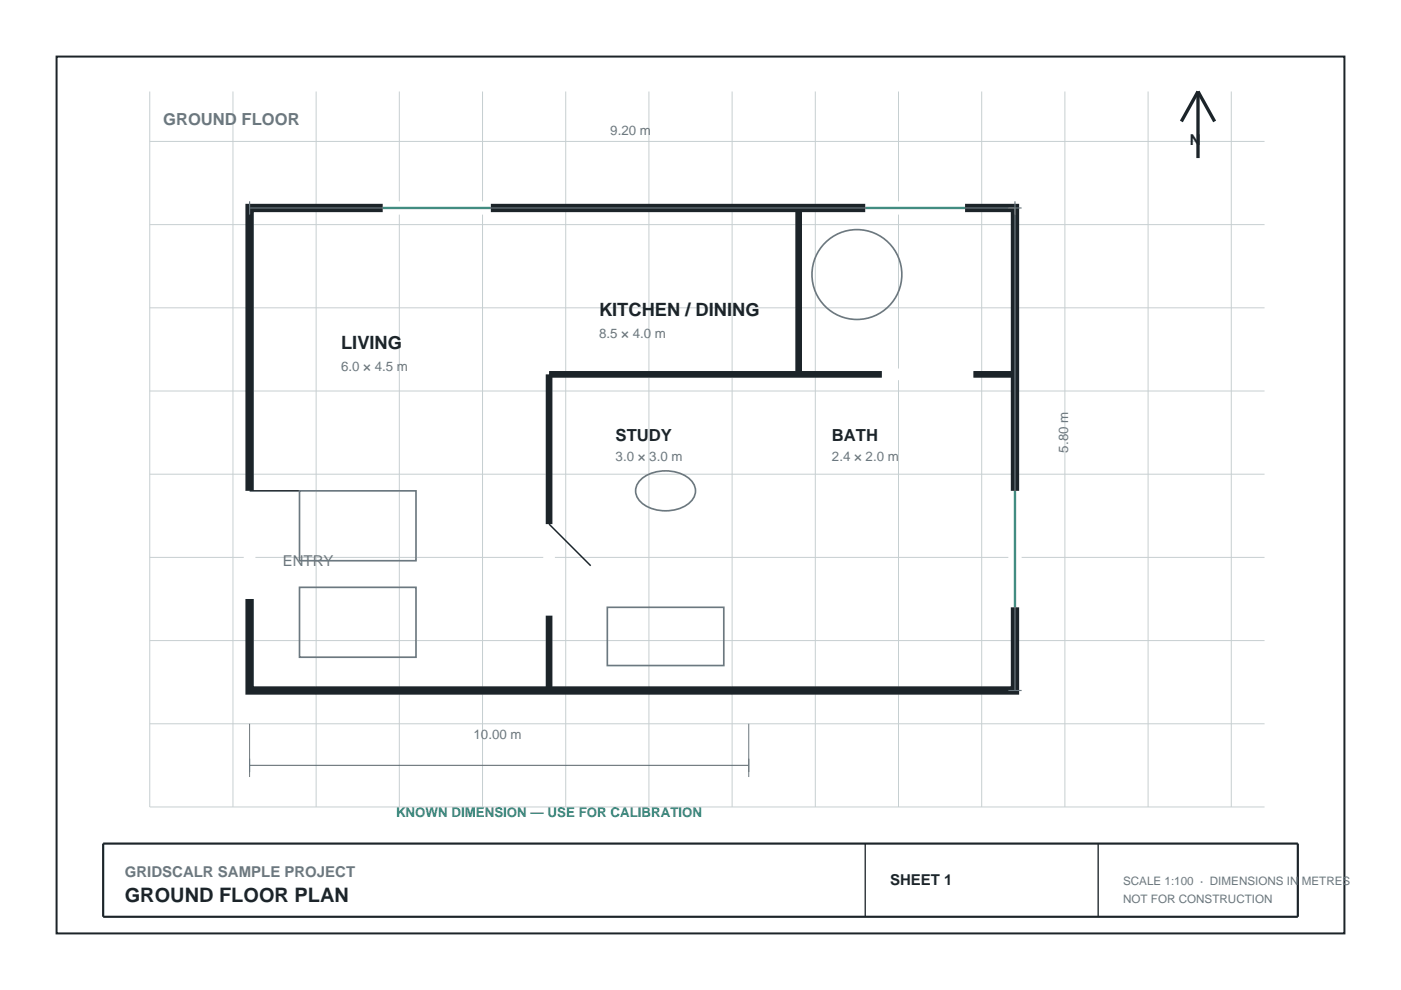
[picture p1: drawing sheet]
<svg xmlns="http://www.w3.org/2000/svg" width="297mm" height="210mm" viewBox="0 0 297 210" stroke-linecap="round" stroke-linejoin="round" font-family="sans-serif">
<path d="M12 12h273v185.9h-273z" fill="none" stroke="#1c2429" stroke-width=".42"/>
<path d="M21.9 178.9h253.3v15.5h-253.3z" fill="none" stroke="#1c2429" stroke-width=".46"/>
<path d="M183.4 178.9v15.5M232.8 178.9v15.5" fill="none" stroke="#1c2429" stroke-width=".28"/>
<g fill="none" stroke="#c7cfd1" stroke-width=".21">
<path d="M31.7 19.4v151.7h236.4M49.4 19.4v151.7M67 19.4v151.7M84.7 19.4v151.7M102.3 19.4v151.7M119.9 19.4v151.7M137.6 19.4v151.7M155.2 19.4v151.7M172.9 19.4v151.7M190.5 19.4v151.7M208.1 19.4v151.7M225.8 19.4v151.7"/>
<path d="M243.4 19.4v151.7M261.1 19.4v151.7M31.7 30h236.4M31.7 47.6h236.4M31.7 65.3h236.4M31.7 82.9h236.4M31.7 118.2h236.4M31.7 100.5h236.4M31.7 135.8h236.4M31.7 153.5h236.4"/>
</g>
<path d="M52.9 44.1h162.3v102.3h-162.3z" fill="none" stroke="#1c2429" stroke-width="1.8" stroke-linecap="butt"/>
<path d="M169.3 44.1v35.3M215.2 79.4h-98.8v67" fill="none" stroke="#1c2429" stroke-width="1.4" stroke-linecap="butt"/>
<path d="M187 79.4h19.4M52.9 104.1v22.9M116.4 111.1v19.4" fill="none" stroke="#fff" stroke-width="2.5" stroke-linecap="butt"/>
<path d="M52.9 104.1h10.6M116.4 111.1l8.8 8.8" fill="none" stroke="#1c2429" stroke-width=".32"/>
<path d="M81.1 44.1h23M183.4 44.1h21.2M215.2 104.1v24.7" fill="none" stroke="#fff" stroke-width="2.8" stroke-linecap="butt"/>
<path d="M81.1 44.1h23M183.4 44.1h21.2M215.2 104.1v24.7" fill="none" stroke="#298c7a" stroke-width=".49"/>
<g fill="none" stroke="#6b7880" stroke-width=".35">
<path d="M63.5 104.1h24.7v14.8h-24.7zM136 101.6a8.4 8.4 0 0 1 10.2 0 3.3 3.3 0 0 1-.6 5.5 8.3 8.3 0 0 1-10.1-1.1 3.1 3.1 0 0 1 .5-4.4zM63.5 124.5h24.7v14.8h-24.7zM128.8 128.8h24.7v12.3h-24.7z"/>
<circle cx="181.7" cy="58.2" r="9.5"/>
</g>
<path d="M52.9 153.5v11.2M158.7 153.5v11.2" fill="none" stroke="#6b7880" stroke-width=".21"/>
<path d="M52.9 42.7v2.8M52.9 44.1h163.7M215.2 42.7v103.7M213.8 146.4h2.8M52.9 162.3h105.8M52.9 160.9v2.8M158.7 160.9v2.8" fill="none" stroke="#6b7880" stroke-width=".25"/>
<path d="M254 19.4v14.1M254 19.4l-3.5 6.4M254 19.4l3.5 6.4" fill="none" stroke="#1c2429" stroke-width=".71" stroke-linecap="butt"/>
<text font-size="4.2" fill="#1c2429" x="26.5" y="191.2">GROUND FLOOR PLAN</text>
<g font-size="3.9" fill="#1c2429">
<text x="127" y="67">KITCHEN / DINING</text>
<text x="72.3" y="74.1">LIVING</text>
</g>
<text font-size="3.5" fill="#6b7880" x="34.6" y="26.5">GROUND FLOOR</text>
<g font-size="3.5" fill="#1c2429">
<text x="130.5" y="93.5">STUDY</text>
<text x="176.4" y="93.5">BATH</text>
</g>
<g font-size="3.2" fill="#1c2429">
<text x="252.2" y="30.7">N</text>
<text x="188.7" y="187.7">SHEET 1</text>
</g>
<g font-size="3.2" fill="#6b7880">
<text x="60" y="119.9">ENTRY</text>
<text x="26.5" y="185.9">GRIDSCALR SAMPLE PROJECT</text>
</g>
<g font-size="2.8" fill="#6b7880">
<text x="129.4" y="28.6">9.20 m</text>
<text x="127" y="71.6">8.5 × 4.0 m</text>
<text x="72.3" y="78.7">6.0 × 4.5 m</text>
<text x="226.5" y="96" transform="rotate(-90 226.5 96)">5.80 m</text>
<text x="130.5" y="97.7">3.0 × 3.0 m</text>
<text x="176.4" y="97.7">2.4 × 2.0 m</text>
<text x="100.4" y="156.6">10.00 m</text>
</g>
<text font-size="2.8" fill="#298c7a" x="84" y="173.2">KNOWN DIMENSION — USE FOR CALIBRATION</text>
<g font-size="2.5" fill="#6b7880">
<text x="238.1" y="187.7">SCALE 1:100 · DIMENSIONS IN METRES</text>
<text x="238.1" y="191.6">NOT FOR CONSTRUCTION</text>
</g>
</svg>
